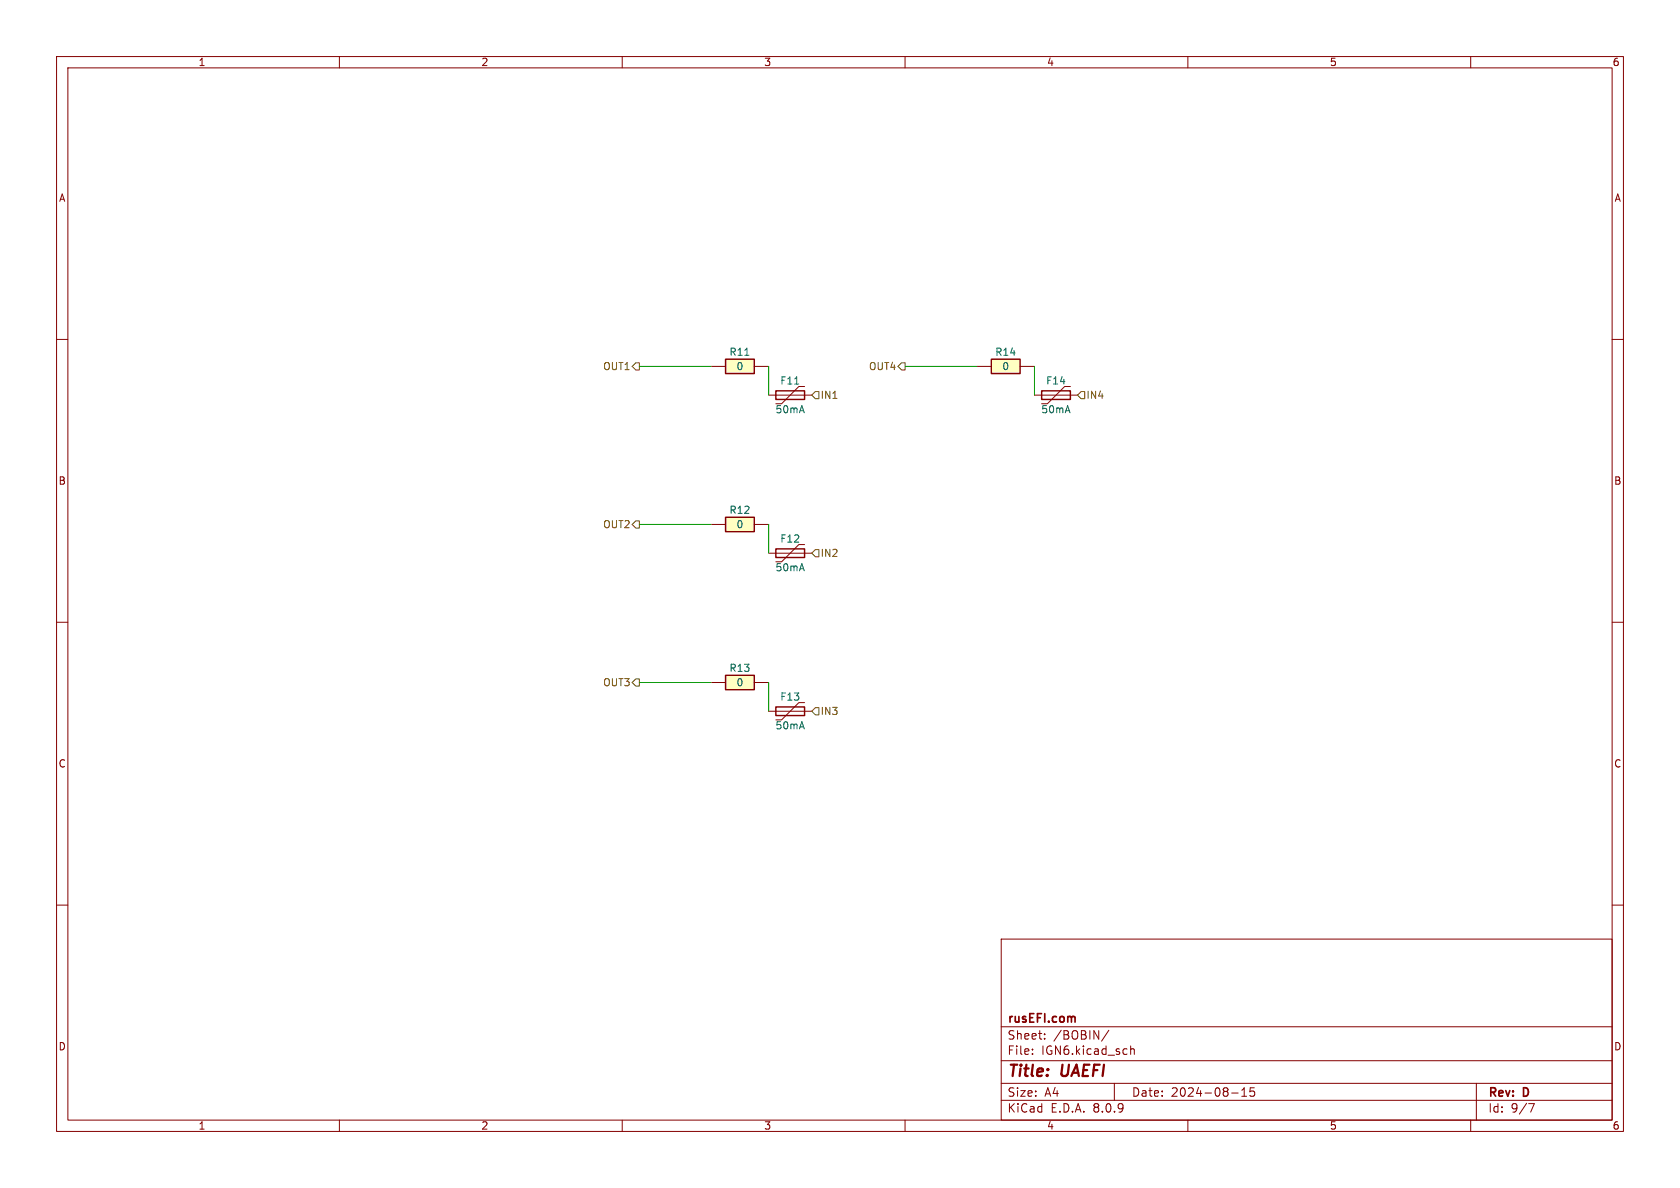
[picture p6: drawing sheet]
<svg xmlns="http://www.w3.org/2000/svg" width="297mm" height="210mm" viewBox="0 0 297 210" stroke-linecap="round" stroke-linejoin="round" font-family="sans-serif">
<g fill="none" stroke="#840000" stroke-width=".18">
<path d="M10 10h277v190h-277zM12 12h273v186h-273zM60 10v2M110 10v2M160 10v2M210 10v2M260 10v2M10 60h2M182.9 69.9h7.6M189.2 68.3h-1l-3 3.1h-1.1M285 60h2M10 110h2"/>
<path d="M285 110h2M10 160h2M177 166h108v32h-108zM285 160h2M60 198v2M110 198v2M160 198v2M177 194.5h108M177 191.5h108M177 187.5h108M177 181.5h108M182.5 186.3v.1"/>
<path d="M182.5 185.5v.1M184.7 183.6v.1M184.7 182.8v.1M196 182.1l-1.3 2M197 191.5v3M199.9 184.9v1.5M199.9 185.5l.2-.1 .4 .1v.9M210 198v2M217.7 193.2h1.2M219.5 193.8h.9M219.5 192.7l.5-.4v1.5M221.7 192.3h-.7v.7l.2-.1h.5l.1 .3-.1 .5-.2 .1-.5-.1"/>
<path d="M260 198v2M261 191.5v6.5M270.2 195.1h1l-.6 1.5"/>
</g>
<path d="M189.8 179.7l.3 .2v.8" fill="none" stroke="#840000" stroke-width=".3"/>
<path d="M184.1 69.1h5.1v1.5h-5.1z" fill="none" stroke="#840000" stroke-width=".25"/>
<path d="M175.3 63.5h5v2.5h-5z" fill="#ffffc2"/>
<path d="M175.3 63.5h5v2.5h-5z" fill="none" stroke="#840000" stroke-width=".25"/>
<path d="M172.7 64.8h2.6M180.3 64.8h2.6" fill="none" stroke="#840000" stroke-width=".18"/>
<path d="M128.3 63.5h5v2.5h-5z" fill="#ffffc2"/>
<path d="M128.3 63.5h5v2.5h-5zM137.2 69.1h5v1.5h-5zM137.2 125h5v1.5h-5z" fill="none" stroke="#840000" stroke-width=".25"/>
<path d="M125.7 64.8h2.6M133.3 64.8h2.6M135.9 69.9h7.6M142.2 68.3h-1l-3 3.1h-1M135.9 125.7h7.6M142.2 124.2h-1l-3 3.1h-1" fill="none" stroke="#840000" stroke-width=".18"/>
<path d="M131.7 62.8h.7M140.5 67.9h.7" fill="none" stroke="#006464" stroke-width=".18"/>
<path d="M128.3 119.4h5v2.5h-5z" fill="#ffffc2"/>
<path d="M128.3 119.4h5v2.5h-5z" fill="none" stroke="#840000" stroke-width=".25"/>
<path d="M125.7 120.7h2.6M133.3 120.7h2.6" fill="none" stroke="#840000" stroke-width=".18"/>
<path d="M128.3 91.4h5v2.6h-5z" fill="#ffffc2"/>
<path d="M128.3 91.4h5v2.6h-5zM137.2 97h5v1.6h-5z" fill="none" stroke="#840000" stroke-width=".25"/>
<path d="M125.7 92.7h2.6M133.3 92.7h2.6M135.9 97.8h7.6M142.2 96.3h-1l-3 3h-1" fill="none" stroke="#840000" stroke-width=".18"/>
<path d="M111.8 64.8l.6-.7h.6v1.3h-.6zM144.1 69.2h.7v1.3h-.7l-.6-.6zM159.4 64.1h.6v1.3h-.6l-.7-.6zM191.1 69.2h.7v1.3h-.7l-.6-.6zM112.4 92.1h.6v1.2h-.6l-.6-.6zM144.1 97.2h.7v1.2h-.7l-.6-.6zM112.4 120h.6v1.3h-.6l-.6-.6zM144.1 125.1h.7v1.3h-.7l-.6-.7z" fill="none" stroke="#725600" stroke-width=".18"/>
<path d="M113 64.8h12.7M135.9 64.8v5.1M160 64.8h12.7M182.9 64.8v5.1M113 92.7h12.7M135.9 92.7v5.1M113 120.7h12.7M135.9 120.7v5" fill="none" stroke="#009600" stroke-width=".18"/>
<g font-size="2.8" fill="#840000">
<text x="178" y="190.9">Title:</text>
<text x="187.7" y="190.9">UAEFI</text>
</g>
<g font-size="2.1" fill="#840000">
<text x="178" y="184">Sheet:</text>
<text x="178" y="181.2">rusEFI.com</text>
<text x="186.2" y="184">/BOBIN/</text>
<text x="178" y="186.7">File:</text>
<text x="184.1" y="186.7">IGN6.kicad_sch</text>
<text x="178" y="196.9">KiCad</text>
<text x="178" y="194.1">Size:</text>
<text x="184.7" y="194.1">A4</text>
<text x="185.7" y="196.9">E.D.A.</text>
<text x="193.3" y="196.9">8.0.9</text>
<text x="200" y="194.1">Date:</text>
<text x="207" y="194.1">2024-08-15</text>
<text x="263" y="194.3">Rev:</text>
<text x="263" y="196.9">Id:</text>
<text x="267.1" y="196.9">9/7</text>
<text x="269.4" y="194.3">D</text>
</g>
<g font-size="1.8" fill="#840000">
<text x="35" y="11.9">1</text>
<text x="85" y="11.9">2</text>
<text x="135" y="11.9">3</text>
<text x="185" y="11.9">4</text>
<text x="235" y="11.9">5</text>
<text x="285" y="11.9">6</text>
<text x="10.3" y="35.9">A</text>
<text x="285.3" y="35.9">A</text>
<text x="10.3" y="85.9">B</text>
<text x="285.3" y="85.9">B</text>
<text x="10.3" y="135.9">C</text>
<text x="285.3" y="135.9">C</text>
<text x="10.3" y="185.9">D</text>
<text x="285.3" y="185.9">D</text>
<text x="35" y="199.9">1</text>
<text x="85" y="199.9">2</text>
<text x="135" y="199.9">3</text>
<text x="185" y="199.9">4</text>
<text x="235" y="199.9">5</text>
<text x="285" y="199.9">6</text>
</g>
<g font-size="1.8" fill="#725600">
<text x="106.5" y="65.6">OUT1</text>
<text x="153.5" y="65.6">OUT4</text>
<text x="145" y="70.7">IN1</text>
<text x="192" y="70.7">IN4</text>
<text x="106.5" y="93.6">OUT2</text>
<text x="145" y="98.7">IN2</text>
<text x="106.5" y="121.5">OUT3</text>
<text x="145" y="126.6">IN3</text>
</g>
<g font-size="1.8" fill="#006464">
<text x="128.9" y="63.1">R11</text>
<text x="130.1" y="65.6">0</text>
<text x="175.9" y="63.1">R14</text>
<text x="177.1" y="65.6">0</text>
<text x="137.8" y="68.2">F11</text>
<text x="184.8" y="68.2">F14</text>
<text x="137" y="73.3">50mA</text>
<text x="184" y="73.3">50mA</text>
<text x="128.9" y="91">R12</text>
<text x="130.1" y="93.6">0</text>
<text x="137" y="101.2">50mA</text>
<text x="137.8" y="96.1">F12</text>
<text x="128.9" y="119">R13</text>
<text x="130.1" y="121.5">0</text>
<text x="137.8" y="124.1">F13</text>
<text x="137" y="129.1">50mA</text>
</g>
</svg>
